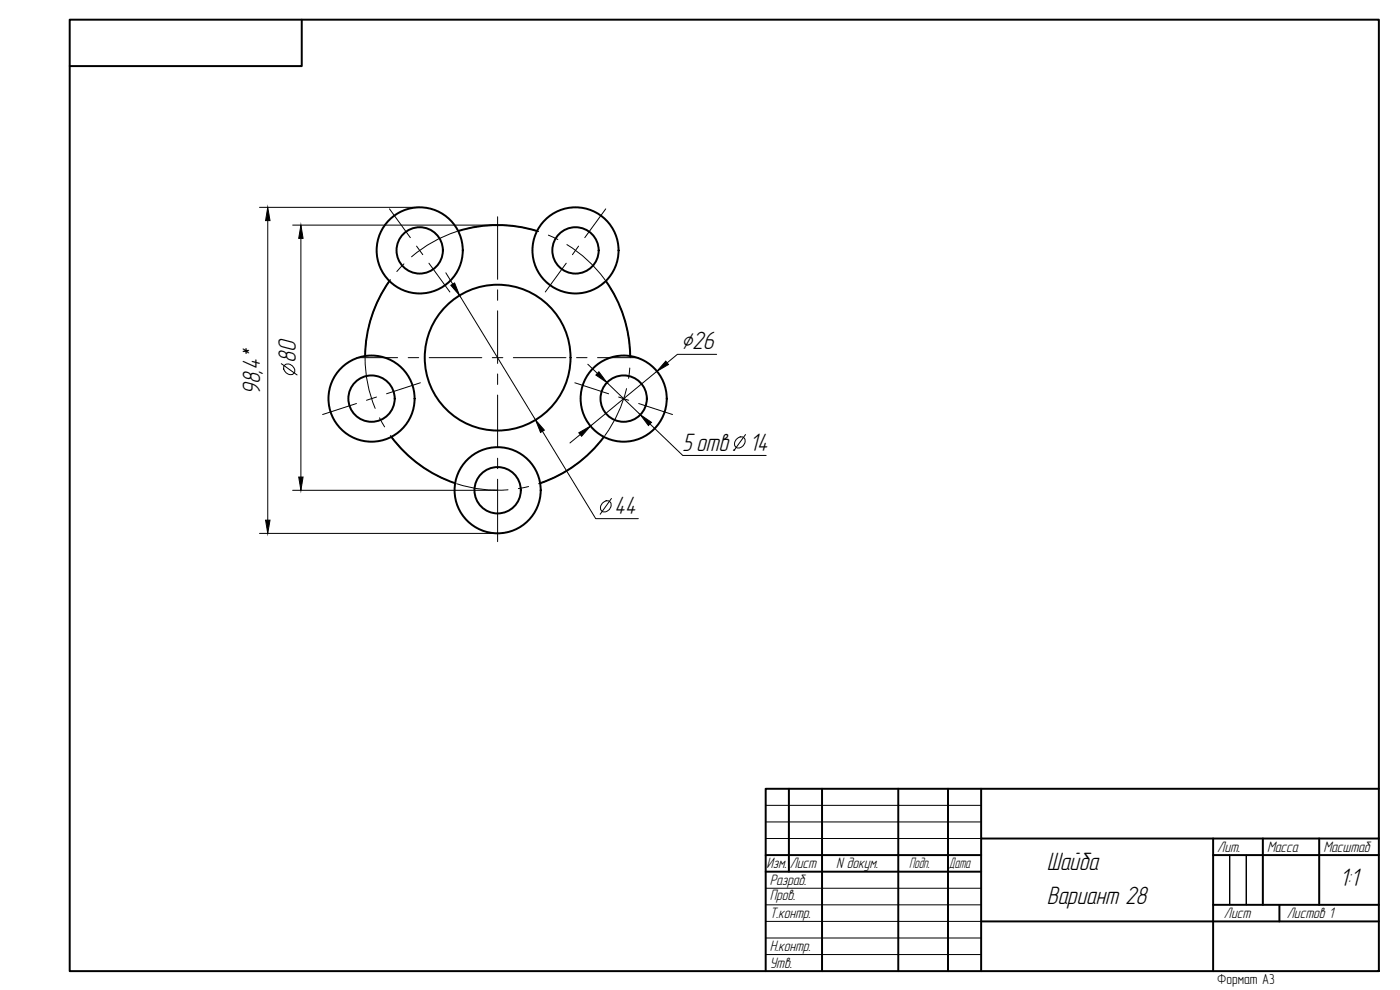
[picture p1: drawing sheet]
<svg xmlns="http://www.w3.org/2000/svg" width="420mm" height="297mm" viewBox="0 0 420 297" stroke-linecap="round" stroke-linejoin="round" font-family="sans-serif">
<!-- layer: 0 -->
<path d="M229.8 241.6h64.7M229.8 246.6h64.7M229.8 251.6h64.7M229.8 266.5h64.7M229.8 271.5h64.7M229.8 276.5h64.7M369 271.5v-14.9v14.9M374 271.5v-14.9v14.9M229.8 281.4h64.7M229.8 286.4h64.7" fill="none" stroke="#000" stroke-width=".3"/>
<g fill="none" stroke="#000" stroke-width=".59">
<path d="M20.9 5.9h392.9v285.5h-392.9zM90.6 5.9v13.9h-69.7M137.5 69.3a39.8 39.8 0 0 1 23.7 0M116.9 84.3a39.8 39.8 0 0 0-7.3 22.5M181.8 84.3a39.8 39.8 0 0 1 7.3 22.5M117.5 131.1a39.8 39.8 0 0 0 19.1 13.9M181.2 131.1a39.8 39.8 0 0 1-19.1 13.9M236.8 236.7v24.8M246.7 236.7v54.7M269.6 236.7v54.7M284.5 236.7v54.7M294.5 236.7v54.7"/>
<path d="M413.8 236.7h-184v54.7M229.8 256.6h64.7M294.5 251.6h119.3M364.1 256.6h49.7M364.1 251.6v39.8M379 251.6v19.9M395.9 251.6v19.9M229.8 261.5h64.7M294.5 276.5h119.3M364.1 271.5h49.7M384 271.5v5"/>
<circle cx="126" cy="75.1" r="12.9"/>
<circle cx="126" cy="75.1" r="7"/>
<circle cx="172.7" cy="75.1" r="12.9"/>
<circle cx="172.7" cy="75.1" r="7"/>
<circle cx="111.5" cy="119.6" r="12.9"/>
<circle cx="111.5" cy="119.6" r="7"/>
<circle cx="149.3" cy="107.3" r="21.9"/>
<circle cx="187.2" cy="119.6" r="12.9"/>
<circle cx="187.2" cy="119.6" r="7"/>
<circle cx="149.3" cy="147.1" r="12.9"/>
<circle cx="149.3" cy="147.1" r="7"/>
</g>
<g fill="none" stroke="#000" stroke-width=".3">
<path d="M116.9 62.7l6.3 8.6M121.2 79.2l-2.1 2.3M125 73.9l1.9 2.5M128.7 79l6.3 8.6M137.1 69.5a39.8 39.8 0 0 0-13.6 7.6M143.1 68l-3 .6M146.2 67.6a39.8 39.8 0 0 1 15.4 1.9M149.3 65v18.8M164.6 70.5l2.8 1.4M169.9 79l-6.3 8.6M170.1 73.4a39.8 39.8 0 0 1 11.4 10.5M173.6 73.9l-1.8 2.5"/>
<path d="M181.8 62.7l-6.3 8.6M117.2 83.9a39.8 39.8 0 0 0-6.5 14.1M149.3 87v3.1M149.3 93.3v15.8M183.3 86.5l1.5 2.7M186.1 92.1a39.8 39.8 0 0 1 3 15.2M107.1 107.3h12.2M109.6 107.3a39.8 39.8 0 0 0 3 15.2M110.1 101.1l-.4 3.1M113 119.1l-3 1M122.5 107.3h3.2M126.2 114.9l-10.2 3.3"/>
<path d="M128.8 107.3h15.8M147.8 107.3h3.1M149.3 112.2v3.2M149.3 118.5v15.8M154.1 107.3h15.7M172.5 114.9l10.2 3.3M173 107.3h3.2M179.3 107.3h12.3M185.7 119.1l3 1M188 116.6a39.8 39.8 0 0 1-6.5 14.1M189 110.4l-.4 3.1M107 121.1l-10.2 3.3"/>
<path d="M113.9 125.4l1.5 2.7M117.2 130.7a39.8 39.8 0 0 0 11.4 10.5M149.3 137.5v3.1M175.2 137.6a39.8 39.8 0 0 1-13.6 7.5M179.6 133.1l-2.1 2.3M191.7 121.1l10.1 3.3M131.3 142.8l2.8 1.3M137.1 145.1a39.8 39.8 0 0 0 15.4 1.9M149.3 143.8v18.7M158.6 146l-3 .6"/>
</g>
<g fill="none" stroke="#000" stroke-width=".3">
<path d="M77.9 62.2h48M80.4 66.2v89.9M87.8 67.5h61.5M90.3 71.5v71.6M133.8 81.9l2.1 3.3M137.9 88.6l22.8 37.4M84.4 109.1l4.8 3.4M85.4 109.6a1.94 1.94 0 0 1 2.3 .1 1.94 1.94 0 0 1 .5 2.3 1.93 1.93 0 0 1-2.3-.1 1.93 1.93 0 0 1-.5-2.3zM176.4 109.3l2.9 2.7M182.1 114.8l10.1 9.6M197.2 111.4l-20 16.4M215.1 106.3h-11.8l-3.1 2.6"/>
<path d="M162.8 129.4l16 26.2h12.8M174.1 130.4l-3 2.5M195.1 127.2l9.8 9.5h25M221 131.8a1.53 1.53 0 0 1 2.6 0 2.04 2.04 0 0 1-2.8 2.4 1.72 1.72 0 0 1 .2-2.4zM223.7 130.4l-3.4 4.7M87.8 147.1h61.5M180.8 151a1.53 1.53 0 0 1 2.6 0 2.04 2.04 0 0 1-.7 2 2.04 2.04 0 0 1-2.1 .4 1.7 1.7 0 0 1 .2-2.4zM183.5 149.6l-3.4 4.7M77.9 160h71.4"/>
</g>
<path d="M80.4 62.2l.6 4h-1.3zM90.3 67.5l.7 4h-1.4zM135.3 85.6l1.1-.7 1.5 3.7zM179.7 111.5l2.4 3.3-3.3-2.3zM199.8 108.4l.8 1-3.4 2zM160.7 126l2.7 3.1-1.2 .7zM173.7 129.9l3.5-2.1-2.7 3.1zM192.2 124.4l3.3 2.3-.9 1zM79.7 156.1h1.3l-.6 3.9zM89.6 143.1h1.4l-.7 4z" fill="#000" stroke="#000" stroke-width=".3"/>
<g font-size="7.8">
<text x="204.4" y="104.8">∅26</text>
<text x="88.8" y="108.9" transform="rotate(-90 88.8 108.9)">80</text>
<text x="78.1" y="118.6" transform="rotate(-90 78.1 118.6)">98,4*</text>
<text x="204.7" y="135.2">5 отв . 14</text>
<text x="184.4" y="154.1">44</text>
<text x="314.2" y="260.9">Шайба</text>
<text x="402.1" y="265.8">1:1</text>
<text x="314.2" y="271.3">Вариант 28</text>
</g>
<g font-size="4.7">
<text x="365.3" y="255.6">Лит.</text>
<text x="380.2" y="255.6">Масса</text>
<text x="397.2" y="255.6">Масштаб</text>
<text x="230" y="260.5">Изм.</text>
<text x="237" y="260.5">Лист</text>
<text x="250.9" y="260.5">N докум.</text>
<text x="272.8" y="260.5">Подп.</text>
<text x="284.8" y="260.5">Дата</text>
<text x="231" y="265.5">Разраб.</text>
<text x="231" y="270.1">Пров.</text>
<text x="231" y="275.5">Т.контр.</text>
<text x="367.3" y="275.5">Лист</text>
<text x="386.2" y="275.5">Листов 1</text>
<text x="231" y="285.4">Н.контр.</text>
<text x="231" y="290.4">Утв.</text>
</g>
<text font-size="4.4" x="365.3" y="295.4">Формат А3</text>
</svg>
